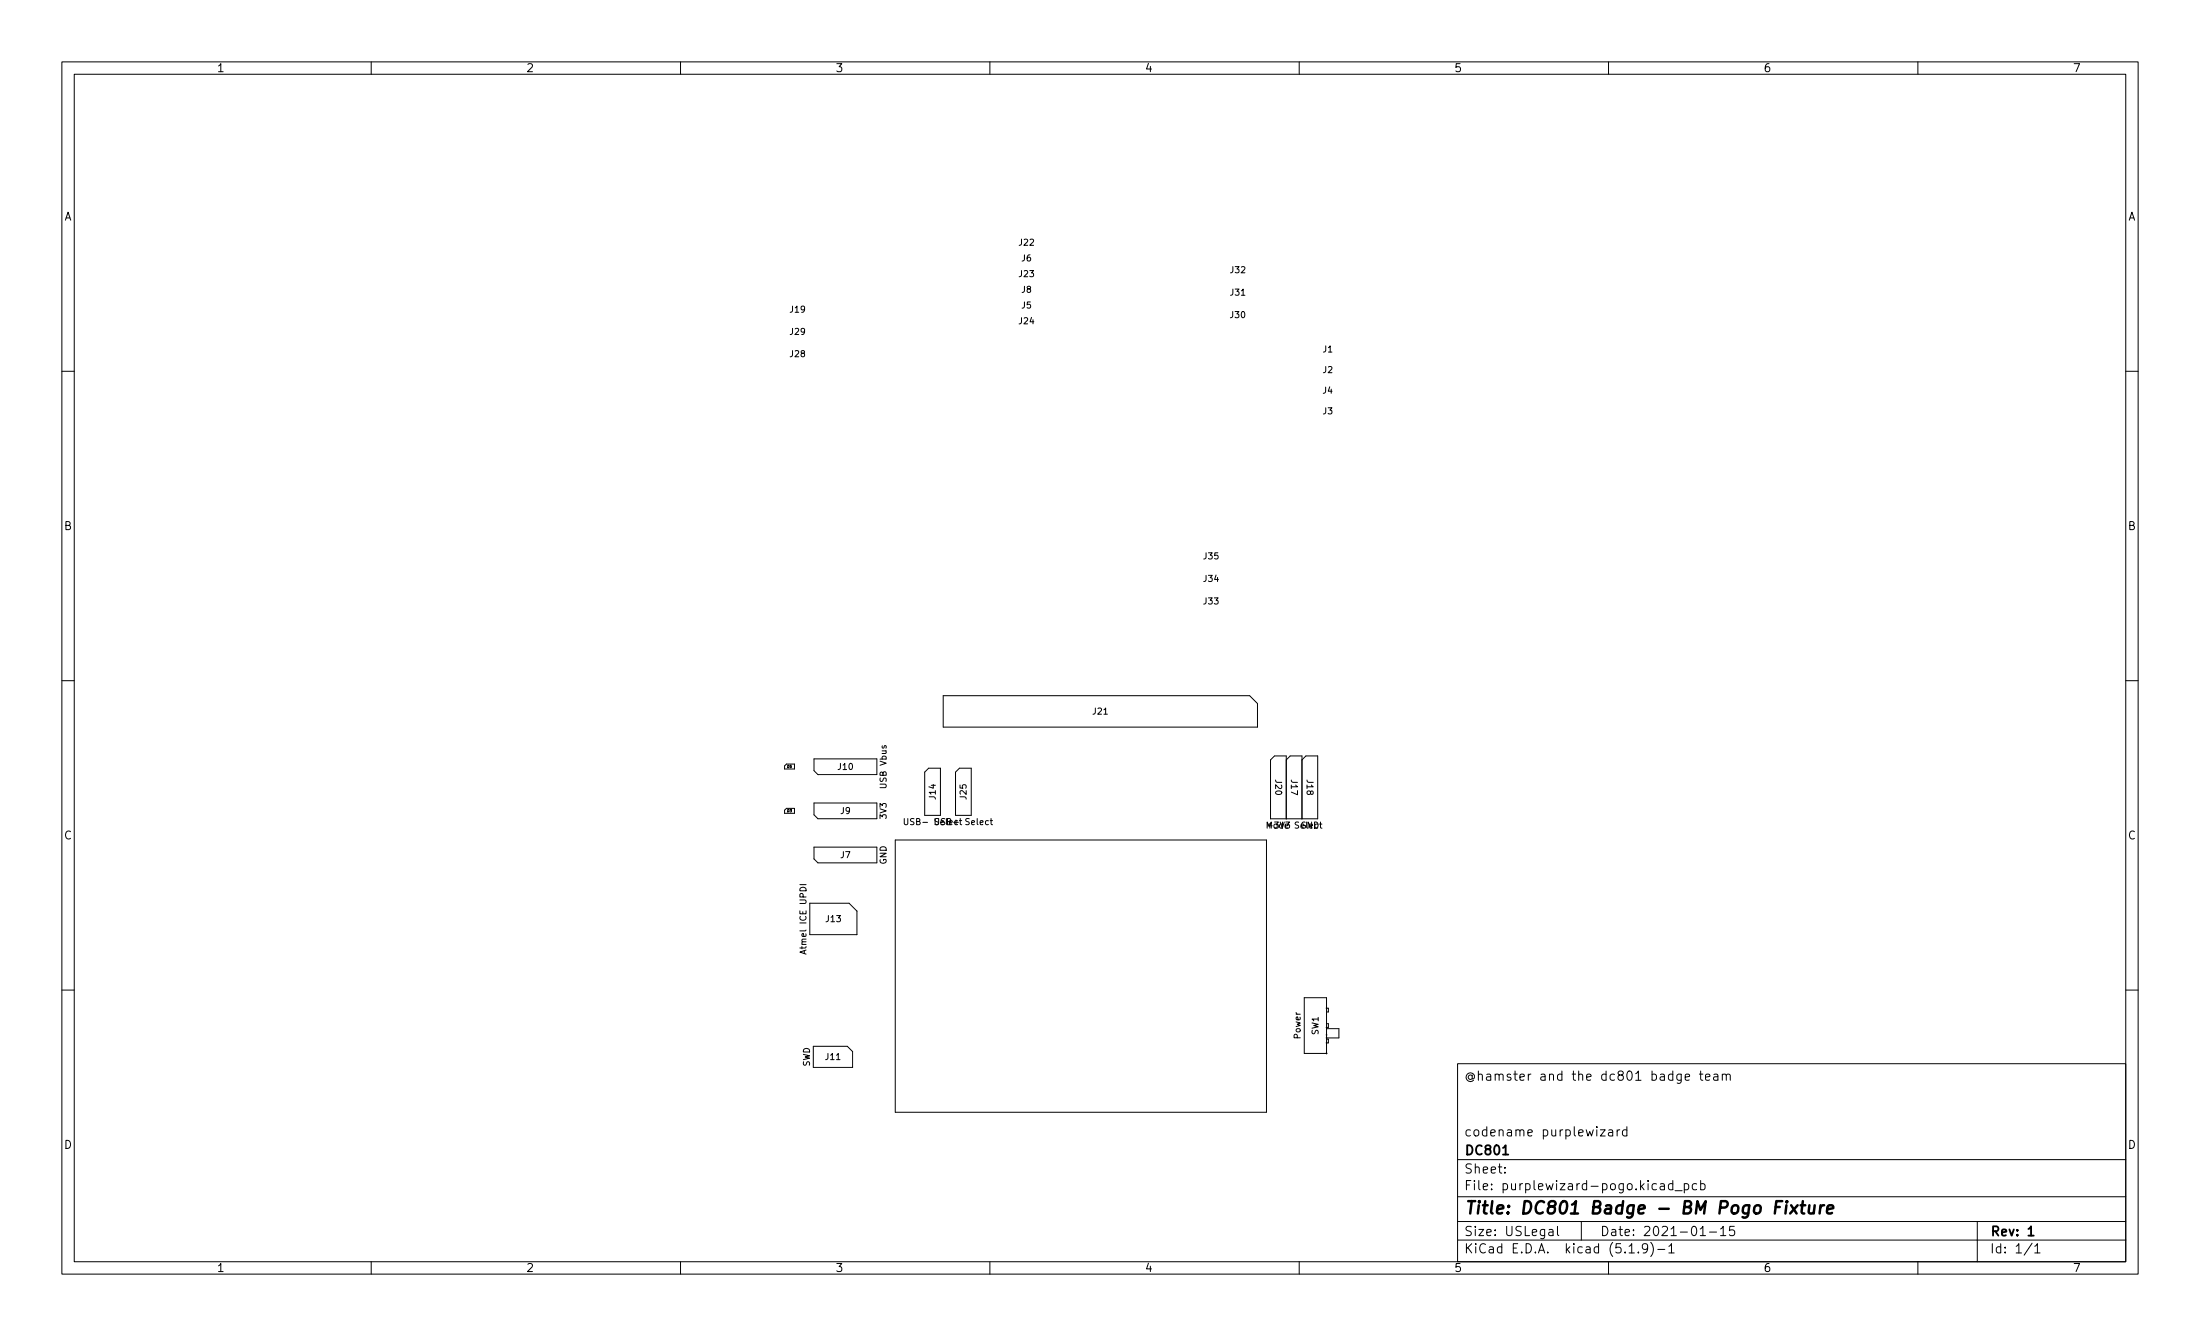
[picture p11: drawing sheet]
<svg xmlns="http://www.w3.org/2000/svg" width="356mm" height="216mm" viewBox="0 0 356 216" stroke-linecap="round" stroke-linejoin="round" font-family="sans-serif">
<g fill="none" stroke="#000" stroke-width=".16">
<path d="M10 10h335.6v195.9h-335.6zM12 12h331.6v191.9h-331.6zM60 10v2M110 10v2M160 10v2M210 10v2M260 10v2M310 10v2M10 60h2M343.6 60h2M10 110h2M152.5 112.4h49.5l1.3 1.3v3.8h-50.8z"/>
<path d="M343.6 110h2M126.8 130.9l.3-.3h1.3v.8h-1.6zM127.1 123.5h1.3v.8h-1.6v-.5zM131.6 122.6h10.1v2.6h-9.5l-.6-.7zM131.6 129.8h10.1v2.5h-9.5l-.6-.6zM131.6 136.9h10.1v2.5h-9.5l-.6-.6zM144.7 135.7h60v44h-60zM146.2 132.3v.8l.2 .2h.1l.2-.2v-.8M150.1 124.1h1.9v7.7h-2.5v-7zM154.4 124.8l.7-.7h1.9v7.7h-2.6zM160 132.6h.4M160.2 132.3v.8l.2 .2"/>
<path d="M207.9 122.8l.6-.6h1.9v10.1M209.9 132.9l-.4-.1-.1 .1v.3l.4 .2 .1 .2-.2 .2h-.4M210.4 122.8l.7-.6h1.9v10.1h-7.6v-9.5l.6-.6h1.9v10.1M10 160h2M129.3 143h1M130.3 153.5l-1 .4 1 .3M130.9 146h6.3l1.3 1.2v3.8h-7.6zM343.6 160h2M131.5 169.1h5.5l.8 .8v2.6h-6.3zM210.8 161.2h3.6v9h-3.6zM214.4 165.4h.3v.6h-.3M214.4 162.9h.3v.6h-.3"/>
<path d="M214.4 167.9h.3v.6h-.3M214.4 166.2h2v1.5h-2M235.6 171.9h108v32h-108zM272.4 174.1l.7-.2-.1-.3h-.4l-.2 .2 .1 .7h.5M274.7 173.6h.5M274.9 173.1v1.3l.1 .1 .2 .1M275.7 174.1l.7-.2-.1-.3h-.4l-.2 .2v.7h.6M277 173.6h.6l.1 1M277.7 173.9l-.5 .1a.29 .29 0 0 0-.2 .3 .29 .29 0 0 0 .2 .3l.5-.1M278.4 173.7l.2-.1h.4v1M278.4 173.6v1M279 173.8l.2-.2h.4l.1 1"/>
<path d="M235.6 197.4h108M235.6 193.4h108M235.6 187.4h108M243.2 189.4v.2M243.2 188.7v.1M250.4 198.7h.6v1M251 199l-.5 .1a.29 .29 0 0 0-.2 .3 .29 .29 0 0 0 .2 .3l.5-.1M251.7 198.2v1.3l.3 .2M255.6 197.4v3M258.7 182.6h.8l-.8 1h.8M260 182.6h.6l.1 1M260.7 182.9l-.5 .1a.29 .29 0 0 0-.2 .3 .29 .29 0 0 0 .2 .3l.5-.1"/>
<path d="M261.4 182.6v1M261.8 182.6h-.3l-.1 .3M263 182.6h-.5l-.3 .3v.4l.2 .2h.6M263 182.1v1.5M268.4 191.4h.6v.9M269 191.6l-.5 .1a.29 .29 0 0 0-.2 .3 .29 .29 0 0 0 .2 .3l.5-.1M270.4 191.4l-.4-.1-.3 .3v.4l.1 .2h.6M270.4 190.8v1.5M270.7 192.4h1.2M272.2 191.4l.5-.1 .3 .3v.4l-.2 .2h-.6M272.2 191.3v1.5M274.2 191.4l-.4-.1-.3 .3v.4l.2 .2h.5"/>
<path d="M274.8 199.7h.9M274.9 191.4l.4-.1 .3 .3v.4l-.1 .2h-.6M274.9 190.8v1.5M276.3 199.1h1.2M278.1 198.6l.4-.4v1.5M278.1 199.7h.9M280.3 198.2h-.7l-.1 .7 .2-.2 .5 .1 .2 .2-.1 .5-.2 .2h-.4l-.2-.2M319.6 197.4v6.5M60 203.9v2M110 203.9v2M160 203.9v2M210 203.9v2"/>
<path d="M235.6 200.4h108M260 203.9v2M263.3 201.4l.4-.4v1.5M263.3 202.5h.9M264.8 202.3v.2M266.3 201.6l-.3 .3-.4-.1-.1-.2v-.3l.1-.3h.4l.2 .1a.99 .99 0 0 1-.3 1.4h-.3M266.8 200.8a1.72 1.72 0 0 1 0 2.2M268 201.9h1.1M269.7 201.4l.5-.4v1.5M269.7 202.5h.9M310 203.9v2M328.5 200.9l-1.3 1.9"/>
<path d="M328.9 201.4l.4-.4v1.5M328.9 202.5h.8"/>
</g>
<path d="M242.9 186.6h.9M327.9 198.6l.4-.4v1.5M327.9 199.7h.8" fill="none" stroke="#000" stroke-width=".3"/>
<g fill="none" stroke="#000" stroke-width=".4">
<path d="M287 195.1h.7M288.1 194.1h-1l-.2 2M288.8 194.8l-.2 1.3M288.8 194.1l-.1 .1 .1 .1 .1-.1-.1-.1v.2M289.5 194.8l.9 1.3M290.6 194.8l-1.3 1.3M291 194.8h.8M291.4 194.1l-.2 1.7 .1 .2 .3 .1M292.5 194.8l-.1 1.2a.57 .57 0 0 0 .8-.1M293.3 194.8l-.1 1.3M294.3 194.8l-.2 1.3M294.8 194.8a.59 .59 0 0 0-.6 .4"/>
<path d="M295.3 195.4l1-.2v-.3l-.2-.1-.6 .1-.2 .9 .2 .3 .6-.1"/>
</g>
<g fill="#000" stroke="#000" stroke-width=".16">
<circle cx="214.4" cy="166" r=".05"/>
<circle cx="214.4" cy="167.7" r=".05"/>
<circle cx="214.4" cy="162.9" r=".05"/>
<circle cx="214.4" cy="167.2" r=".05"/>
<circle cx="214.4" cy="170.2" r=".05"/>
<circle cx="214.4" cy="168.5" r=".05"/>
</g>
<text font-size="2.8" x="236.6" y="196.2">Title: DC801 Badge - BM Pogo Fixture</text>
<g font-size="2.1">
<text x="236.6" y="174.6">@hamster and the dc801 badge team</text>
<text x="236.6" y="183.6">codename purplewizard</text>
<text x="236.6" y="189.7">Sheet:</text>
<text x="236.6" y="186.7">DC801</text>
<text x="236.6" y="192.4">File: purplewizard-pogo.kicad_pcb</text>
<text x="236.6" y="202.5">KiCad E.D.A. kicad (5.1.9)-1</text>
<text x="236.6" y="199.7">Size: USLegal</text>
<text x="258.6" y="199.7">Date: 2021-01-15</text>
<text x="321.6" y="199.7">Rev: 1</text>
<text x="321.6" y="202.5">Id: 1/1</text>
</g>
<g font-size="1.8">
<text x="35" y="11.6">1</text>
<text x="85" y="11.6">2</text>
<text x="135" y="11.6">3</text>
<text x="185" y="11.6">4</text>
<text x="235" y="11.6">5</text>
<text x="285" y="11.6">6</text>
<text x="335" y="11.6">7</text>
<text x="10.3" y="35.6">A</text>
<text x="343.9" y="35.6">A</text>
<text x="10.3" y="85.7">B</text>
<text x="343.9" y="85.7">B</text>
<text x="10.3" y="135.6">C</text>
<text x="343.9" y="135.6">C</text>
<text x="10.3" y="185.7">D</text>
<text x="343.9" y="185.7">D</text>
<text x="35" y="205.6">1</text>
<text x="85" y="205.6">2</text>
<text x="135" y="205.6">3</text>
<text x="185" y="205.6">4</text>
<text x="235" y="205.6">5</text>
<text x="285" y="205.6">6</text>
<text x="335" y="205.6">7</text>
</g>
<g font-size="1.4">
<text x="164.8" y="39.7">J22</text>
<text x="164.8" y="44.8">J23</text>
<text x="165.1" y="42.2">J6</text>
<text x="165.1" y="47.3">J8</text>
<text x="198.9" y="47.8">J31</text>
<text x="198.9" y="44.1">J32</text>
<text x="127.7" y="50.5">J19</text>
<text x="164.8" y="52.4">J24</text>
<text x="165.1" y="49.8">J5</text>
<text x="198.9" y="51.4">J30</text>
<text x="127.7" y="57.7">J28</text>
<text x="127.7" y="54.1">J29</text>
<text x="213.8" y="56.9">J1</text>
<text x="213.8" y="63.6">J4</text>
<text x="213.8" y="60.3">J2</text>
<text x="213.8" y="66.9">J3</text>
<text x="194.6" y="94">J34</text>
<text x="194.6" y="90.4">J35</text>
<text x="194.6" y="97.7">J33</text>
<text x="176.7" y="115.5">J21</text>
<text x="135.5" y="124.4">J10</text>
<text x="135.9" y="131.5">J9</text>
<text x="143.3" y="127.3" transform="rotate(-90 143.3 127.3)">USB Vbus</text>
<text x="151.2" y="129.1" transform="rotate(-90 151.2 129.1)">J14</text>
<text x="156.2" y="129.1" transform="rotate(-90 156.2 129.1)">J25</text>
<text x="206.1" y="126.1" transform="rotate(90 206.1 126.1)">J20</text>
<text x="208.7" y="126.1" transform="rotate(90 208.7 126.1)">J17</text>
<text x="211.2" y="126.1" transform="rotate(90 211.2 126.1)">J18</text>
<text x="143.3" y="132.3" transform="rotate(-90 143.3 132.3)">3V3</text>
<text x="146.8" y="133.3">USB- Select</text>
<text x="151.6" y="133.3">USB+ Select</text>
<text x="205" y="133.9">+3V3</text>
<text x="210.2" y="133.9">GND</text>
<text x="135.9" y="138.7">J7</text>
<text x="143.3" y="139.7" transform="rotate(-90 143.3 139.7)">GND</text>
<text x="133.5" y="149">J13</text>
<text x="130.3" y="153.6" transform="rotate(-90 130.3 153.6)">Atmel ICE UPDI</text>
<text x="210.2" y="167.8" transform="rotate(-90 210.2 167.8)">Power</text>
<text x="213.1" y="167.2" transform="rotate(-90 213.1 167.2)">SW1</text>
<text x="130.9" y="172.4" transform="rotate(-90 130.9 172.4)">SWD</text>
<text x="133.5" y="171.3">J11</text>
</g>
<g font-size=".6">
<text x="127.3" y="124.1">D5</text>
<text x="127.3" y="131.2">D3</text>
</g>
</svg>
